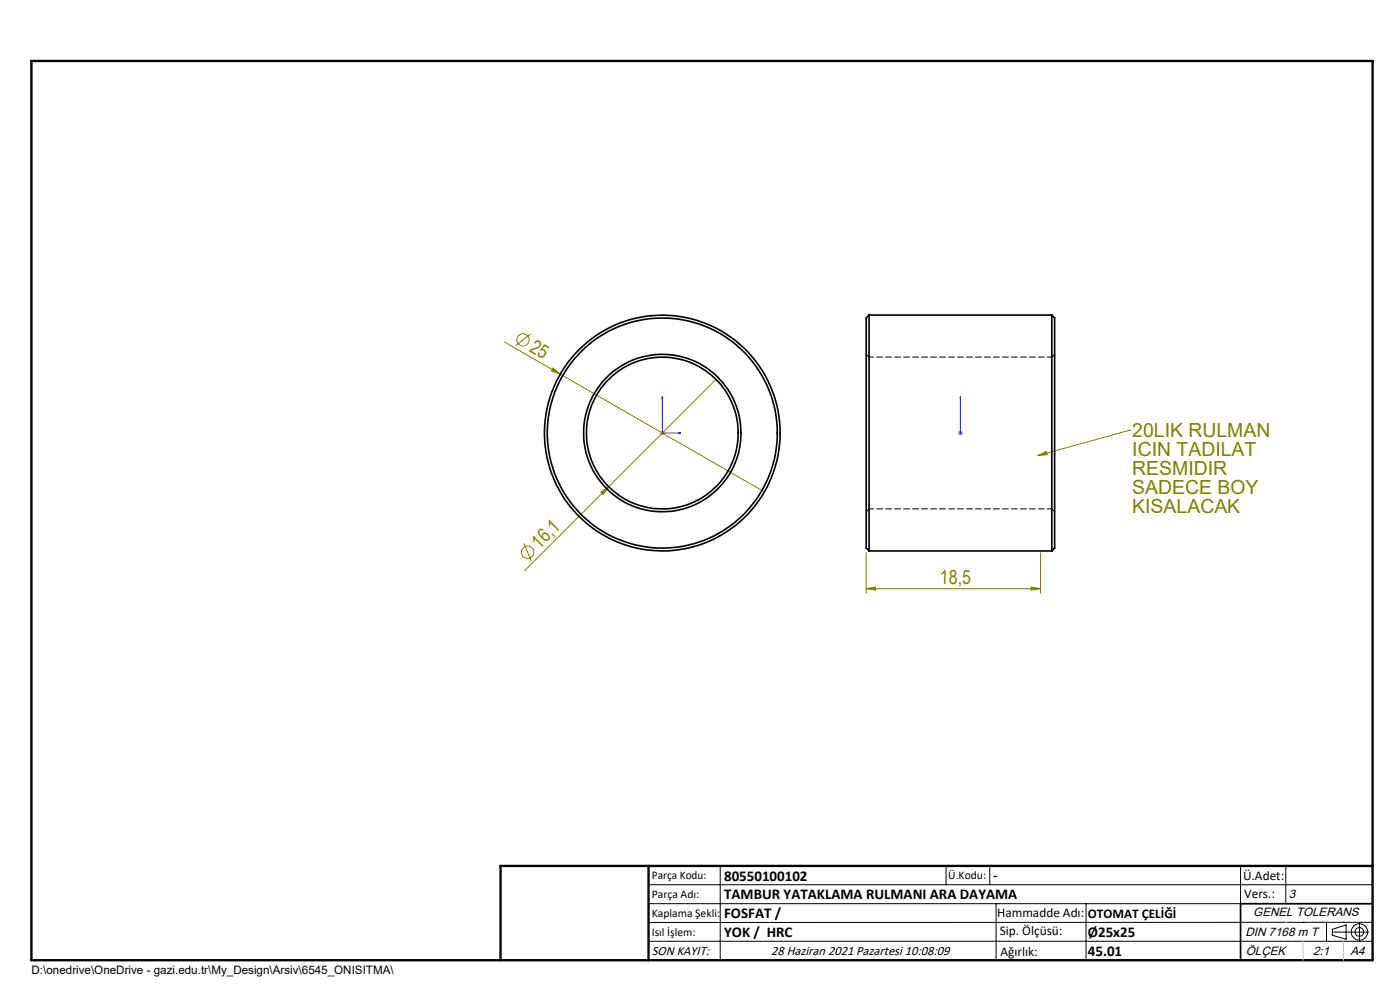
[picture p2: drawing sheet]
<svg xmlns="http://www.w3.org/2000/svg" width="297mm" height="210mm" viewBox="0 0 297 210" stroke-linecap="round" stroke-linejoin="round" font-family="sans-serif">
<g fill="none" stroke="#808000" stroke-width=".21">
<path d="M107 72.5l55.2 31.8M112.5 70.9l-3.1 2.4M117.3 78.1l1.6 1.3-2-.7zM151.9 80.5l-40.6 40.6M220.1 96.7l1.9-.9 .2 .6zM239.7 91.3h.1M239.7 91.3l-19.6 5.4M111.2 115.3l1.5 3.7M127.5 104.4l1.6-1.2-1.1 1.7zM183.8 117.3v8.6M220.7 117.3v8.6M183.8 124.9l1.9-.4v.7z"/>
<path d="M183.8 124.9h36.9M218.8 124.5l1.9 .4-1.9 .3z"/>
<circle cx="111" cy="72.1" r="1.31"/>
<circle cx="111.9" cy="117.1" r="1.31"/>
</g>
<g fill="none" stroke="#000" stroke-width=".21">
<path d="M137.6 187.7h153.6M137.6 191.7h153.6M137.6 199.7h153.6M152.8 183.7v20M200.7 183.7v4M210 183.7v4M211.3 191.7v12M230.4 191.7v12M263.2 183.7v20M272.8 183.7v8M276.4 195.6h.1M281.4 195.6v4.1"/>
<path d="M282.6 197.7h7.8M282.6 197.1l3-.9v3l-3-.8zM285 195.6h.1M288.4 195.8v3.8M291.2 195.6l-153.6 .1"/>
<circle cx="288.4" cy="197.7" r="1.74"/>
<circle cx="288.4" cy="197.7" r=".93"/>
</g>
<path d="M140.5 84.2v7.7h3.9M140.5 84.2l.1 .4h-.2zM144 91.7l.4 .2-.4 .1zM203.7 91.7v.3zM203.7 84.2v.4v-.4M203.7 91.9h.1M203.7 84.2v7.7" fill="none" stroke="#00f" stroke-width=".21"/>
<path d="M140 91.9h1M140.2 91.5l.7 .7M140.5 91.4v.9M140.9 91.5l-.7 .7M203.2 91.9h1.1M203.4 91.5l.7 .7M203.7 91.4v.9M204.1 91.5l-.7 .7" fill="none" stroke="#808080" stroke-width=".21"/>
<path d="M291.2 191.7h-28v12M106.2 203.7h185" fill="none" stroke="#000" stroke-width=".35"/>
<path d="M6.7 12.9h284.5v190.8h-284.5zM137.6 183.7v20M291.2 183.7h-185v20" fill="none" stroke="#000" stroke-width=".5"/>
<path d="M272.8 195.6h.1M276.4 199.7v4M285 199.7v4" fill="none" stroke="#c0c0c0" stroke-width=".21"/>
<path d="M220.1 96.7l1.9-.9 .2 .6z" fill="#808000"/>
<g fill="#00f">
<path d="M144 91.7l.4 .2-.4 .1zM140.5 84.2l.1 .4h-.2z"/>
<path d="M203.7 91.7v.3zM203.7 84.2v.4z"/>
</g>
<g fill="#808000">
<path d="M117.3 78.1l1.6 1.3-2-.7z"/>
<path d="M127.5 104.4l1.6-1.2-1.1 1.7z"/>
<path d="M183.8 124.9l1.9-.4v.7zM218.8 124.5l1.9 .4-1.9 .3z"/>
</g>
<g fill="none" stroke="#000" stroke-width=".35">
<path d="M184.4 66.8v50.1M184.4 66.8l-.6 .6v48.9l.6 .6M184.4 66.8h38.7M223.1 66.8v50.1M223.1 66.8l.6 .6v48.9l-.6 .6M184.4 116.9h38.7"/>
<circle cx="140.5" cy="91.8" r="24.4"/>
<circle cx="140.5" cy="91.9" r="16.1"/>
<circle cx="140.5" cy="91.9" r="25"/>
<circle cx="140.5" cy="91.9" r="16.7"/>
</g>
<path d="M184.4 75.7l-.6-.6M223.8 75.1l-.6 .6M183.8 108.5l.6-.6M223.2 107.9l.6 .6" fill="none" stroke="#000" stroke-width=".21" stroke-dasharray="1.3 .6" stroke-dashoffset=".4"/>
<path d="M223.2 75.7h-38.8M184.4 107.9h38.8" fill="none" stroke="#000" stroke-width=".21" stroke-dasharray="1.3 .6" stroke-dashoffset=".3"/>
<g font-size="4.1" fill="#808000">
<text x="112.1" y="74.4" transform="rotate(30 112.1 74.4)">25</text>
<text x="240.2" y="92.7">20LIK RULMAN</text>
<text x="240.2" y="96.7">ICIN TADILAT</text>
<text x="240.2" y="100.7">RESMIDIR</text>
<text x="240.2" y="104.7">SADECE BOY</text>
<text x="240.2" y="108.7">KISALACAK</text>
<text x="114.5" y="116.6" transform="rotate(-45 114.5 116.6)">16,1</text>
<text x="199.4" y="123.9">18,5</text>
</g>
<g font-size="3.2">
<text x="153.6" y="186.8">80550100102</text>
<text x="153.6" y="190.8">TAMBUR YATAKLAMA RULMANI ARA DAYAMA</text>
<text x="210.7" y="186.6">-</text>
<text x="153.6" y="194.8">FOSFAT /</text>
<text x="153.6" y="198.8">YOK / HRC</text>
<text x="230.8" y="198.7">Ø25x25</text>
<text x="230.8" y="202.8">45.01</text>
</g>
<g font-size="2.8">
<text x="263.7" y="186.7">Ü.Adet:</text>
<text x="263.9" y="190.5">Vers.:</text>
<text x="211.5" y="194.5">Hammadde Adı:</text>
<text x="230.8" y="194.7">OTOMAT ÇELİĞİ</text>
<text x="138.3" y="202.6">SON KAYIT:</text>
<text x="163.6" y="202.6">28 Haziran 2021 Pazartesi 10:08:09</text>
<text x="212.1" y="198.4">Sip. Ölçüsü:</text>
<text x="212.2" y="202.7">Ağırlık:</text>
</g>
<g font-size="2.6">
<text x="273.4" y="190.4">3</text>
<text x="265.9" y="194.4">GENEL TOLERANS</text>
<text x="264.2" y="198.5">DIN 7168 m T</text>
<text x="264.3" y="202.6">ÖLÇEK</text>
<text x="278.5" y="202.6">2:1</text>
<text x="286.5" y="202.6">A4</text>
</g>
<g font-size="2.5">
<text x="138.3" y="186.4">Parça Kodu:</text>
<text x="138.3" y="190.5">Parça Adı:</text>
<text x="201.2" y="186.5">Ü.Kodu:</text>
<text x="138.3" y="194.5">Kaplama Şekli:</text>
<text x="138.3" y="198.6">Isıl İşlem:</text>
<text x="6.7" y="206.7">D:\onedrive\OneDrive - gazi.edu.tr\My_Design\Arsiv\6545_ONISITMA\</text>
</g>
</svg>
